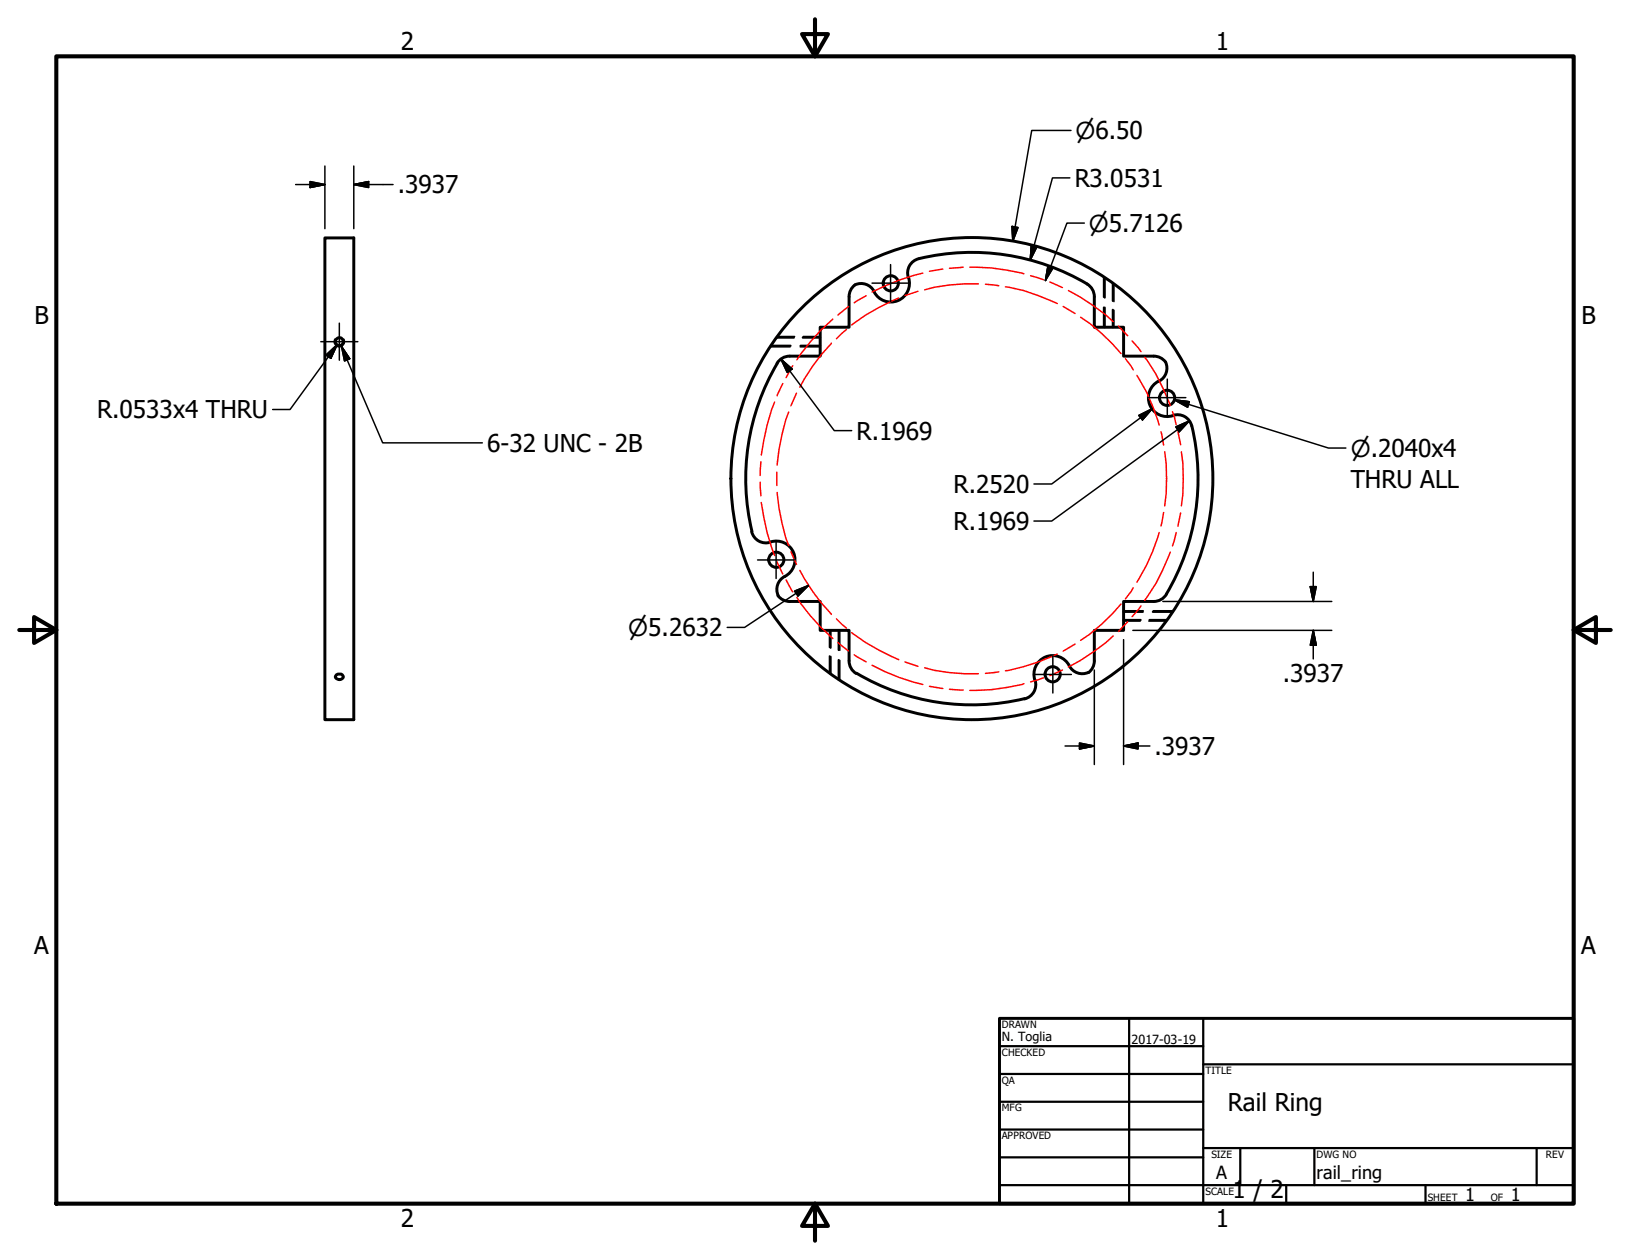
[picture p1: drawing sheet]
<svg xmlns="http://www.w3.org/2000/svg" width="279mm" height="216mm" viewBox="0 0 279 216" stroke-linecap="round" stroke-linejoin="round" font-family="sans-serif">
<!-- layer: Visible (ANSI) -->
<g fill="none" stroke="#000" stroke-width=".51">
<path d="M55.7 40.8h4.9v82.5h-4.9zM145.5 50.9v5.2h-4.9v4.9h-5.2a2.51 2.51 0 0 0-2.2 1.3M146.5 48.8a2.51 2.51 0 0 0-1 2M146.5 48.8a2.51 2.51 0 0 1 3.3 1.1M155.7 47.6a3.2 3.2 0 0 1-1.8 3.9 3.2 3.2 0 0 1-4.1-1.5M157.5 44.3a2.51 2.51 0 0 0-1.8 3.2M157.6 44.3a38.3 38.3 0 0 1 29.2 4.7 2.51 2.51 0 0 1 .8 1.8M187.6 50.9v5.2h5v4.9h5.1M133.2 62.2a38.8 38.8 0 0 0-4.3 28.8M197.8 61a2.51 2.51 0 0 1 2 1M198.6 65.3a3.2 3.2 0 0 0-1.5 4.1 3.2 3.2 0 0 0 3.9 1.8M199.8 62a2.51 2.51 0 0 1-1.1 3.3"/>
<path d="M201.1 71.2a2.51 2.51 0 0 1 3.2 1.8 38.6 38.6 0 0 1-4.4 28.8M125.3 82a41.3 41.3 0 0 1 61.2-36.2 41.3 41.3 0 0 1 2.3 71 41.3 41.3 0 0 1-63.4-32l-.1-2.8M128.8 91.1a2.51 2.51 0 0 0 3.3 1.8M132.1 92.9a3.2 3.2 0 0 1 3.9 1.8 3.2 3.2 0 0 1-1.5 4.1 2.49 2.49 0 0 0-1.1 3.3M57.7 115.6l.2-.1a.6 .6 0 0 1 .7 0 .6 .6 0 0 1 .2 .6 .76 .76 0 0 1-1.3-.1zM133.4 102.1a2.51 2.51 0 0 0 2 1M135.4 103.1h5.2v4.9h4.9v5.2M145.5 113.3a2.51 2.51 0 0 0 1.3 2.1M146.8 115.4a38.8 38.8 0 0 0 28.8 4.3M177.4 116.5a2.51 2.51 0 0 1-1.8 3.3M187.6 113.3a2.22 2.22 0 0 1-1.8 2.2 2.22 2.22 0 0 1-2.5-1.4 3.2 3.2 0 0 0-4.1-1.5 3.2 3.2 0 0 0-1.8 3.9M197.7 103.1h-5.1v4.9h-5v5.2"/>
<path d="M199.9 101.8a2.51 2.51 0 0 1-2.1 1.3"/>
<circle cx="58.2" cy="58.6" r=".69"/>
<circle cx="152.7" cy="48.5" r="1.3"/>
<circle cx="200.1" cy="68.2" r="1.3"/>
<circle cx="133.1" cy="95.9" r="1.3"/>
<circle cx="180.4" cy="115.5" r="1.3"/>
</g>
<!-- layer: Hidden (ANSI) -->
<g fill="none" stroke="#000" stroke-width=".38">
<path d="M132.1 59.2h3.4M133.1 57.8h3M137.2 59.2h3.4M137.6 57.8h3M189.4 47.6v3.4M189.4 52.7v3.4M190.8 48.6v3M190.8 53.1v3M142.4 108v3M142.4 112.5v3M143.8 108v3.4M143.8 113.1v3.4"/>
<path d="M192.6 106.2h2.9M192.6 104.8h3.3M197 106.2h3M197.6 104.8h3.4"/>
</g>
<!-- layer: Hidden Narrow (ANSI) -->
<g fill="none" stroke="#000" stroke-width=".25">
<path d="M57.4 58.1a.88 .88 0 0 0 .8 1.3 .88 .88 0 0 0 .7-1.3M132 59.4h3.4M133.3 57.7h2.9M137.2 59.4h3.4M137.7 57.7h2.9M189.2 47.5v3.4M189.2 52.6v3.5M190.9 48.8v2.9M190.9 53.1v3M142.2 108v2.9M142.2 112.4v2.9M144 108v3.4"/>
<path d="M144 113.2v3.4M192.6 106.4h2.9M192.6 104.6h3.4M196.9 106.4h2.9M197.7 104.6h3.4"/>
</g>
<!-- layer: Border (ANSI) -->
<path d="M9.7 9.7h260v196.5h-260zM139.7 3.3v6.4l-2.2-3.9h4.4l-2.2 3.9M3.3 107.9h6.4l-3.9-2.2v4.5l3.9-2.3M269.7 107.9l3.9 2.3v-4.5l-3.9 2.2h6.4M139.7 206.2l2.2 3.9h-4.4l2.2-3.9v6.4" fill="none" stroke="#000" stroke-width=".7"/>
<!-- layer: Title (ANSI) -->
<g fill="none" stroke="#000" stroke-width=".38">
<path d="M171.3 179.3h34.9M193.5 174.5v31.7M206.2 174.5v31.7M171.3 184h34.9M171.3 188.8h34.9M171.3 193.5h34.9M171.3 198.3h34.9M206.2 196.7h63.5M206.2 182.4h63.5M212.6 196.7v6.4M225.3 196.7v6.4M263.4 196.7v6.4"/>
<path d="M171.3 203.1h98.4M220.5 203.1v3.1M244.3 203.1v3.1"/>
</g>
<path d="M171.3 174.5h98.4v31.7h-98.4z" fill="none" stroke="#000" stroke-width=".51"/>
<!-- layer: Sketch Geometry (ANSI) -->
<g fill="none" stroke="#f00" stroke-width=".25">
<path d="M142.5 58.8a34.8 34.8 0 0 0-5.4 7.6M142.7 54.7a34.4 34.4 0 0 0-6.1 7M145.1 56.5l-1.7 1.5M145.5 52.5l-1.9 1.5M148.5 50.7l-2.1 1.2M154.1 51.1a37.8 37.8 0 0 0-8.1 4.6M157.4 49.9l-2.3 .7M158.2 46.8a37.4 37.4 0 0 0-8.7 3.2M161.6 46.1l-2.3 .4M165.1 45.8l-2.3 .2M166.2 45.8a32.2 32.2 0 0 1 9.3 1.1M167.7 48.6a30.4 30.4 0 0 0-9.2 1.1"/>
<path d="M168.9 48.7l2.3 .3M172.3 49.1a28.3 28.3 0 0 1 8.9 2.9M176.7 47.2l2.2 .7M180 48.3l2.1 1M182.2 52.5l2.1 1.2M183.1 49.8a36.1 36.1 0 0 1 7.7 5.3M185.2 54.4a31.3 31.3 0 0 1 7 6.2M191.7 55.9l1.6 1.6M194.1 58.4l1.5 1.9M130.4 79.1l-.1 2.4M132.8 68.9a37.8 37.8 0 0 0-2.3 9.1M134.2 65.7l-1 2.1"/>
<path d="M135.2 70.6a34.2 34.2 0 0 0-2 9.1M135.9 62.7l-1.2 2M136.5 67.4l-.9 2.1M192.9 61.5l1.3 1.9M194.9 64.3a29.4 29.4 0 0 1 3.8 8.5M196.2 61.2a29.7 29.7 0 0 1 4.4 8.3M199 74l.5 2.3M199.6 77.4a34 34 0 0 1 0 9.3M201 70.5l.6 2.3M201.9 73.9l.5 2.3M202.5 77.4a34 34 0 0 1 0 9.3M130.3 82.6l.1 2.4"/>
<path d="M130.5 86.1a37.8 37.8 0 0 0 2.3 9.1M133.2 80.9v2.3M133.2 96.3l1 2.1M133.2 84.4a33.6 33.6 0 0 0 2 9.1M134.7 99.4l1.2 2M135.6 94.6l.9 2.1M137.1 97.7a34.5 34.5 0 0 0 5.4 7.6M198.7 91.2a33.4 33.4 0 0 1-3.8 8.6M199.5 87.8l-.5 2.3M200.6 94.6a35.8 35.8 0 0 1-4.4 8.3M201.6 91.2l-.6 2.3M202.4 87.9l-.5 2.3"/>
<path d="M136.6 102.4a32.7 32.7 0 0 0 6.1 7M143.4 106l1.7 1.6M143.6 110.1l1.9 1.5M146 108.4a33.2 33.2 0 0 0 8.1 4.6M146.4 112.2l2.1 1.2M149.5 114a34.3 34.3 0 0 0 8.7 3.3M155.1 113.4l2.3 .8M158.5 114.4a30.3 30.3 0 0 0 9.2 1M159.3 117.6l2.3 .4M162.8 118.1l2.3 .1M171.2 115.1l-2.3 .3M175.5 117.2a34.9 34.9 0 0 1-9.3 1.1"/>
<path d="M178.9 116.1l-2.2 .7M181.2 112.1a34.7 34.7 0 0 1-8.9 2.8M182.1 114.8l-2.1 1M184.3 110.4l-2.1 1.2M190.8 109a36.1 36.1 0 0 1-7.7 5.3M192.2 103.5a31.3 31.3 0 0 1-7 6.2M193.3 106.6l-1.6 1.6M194.2 100.7l-1.3 1.9M195.6 103.8l-1.5 1.9"/>
</g>
<!-- layer: Dimension (ANSI) -->
<g fill="none" stroke="#000" stroke-width=".25">
<path d="M50.7 31.6h5M53.1 31.1l2.6 .5-2.6 .5zM55.7 28.4v10.8M60.6 31.6l2.6-.5v1zM60.6 31.6h6.8M60.6 28.4v10.8M173.5 38.8l1 .2-.9 2.3zM183.4 30.5h-3l-3.8 14.1M183.6 22.4h-6.8l-3.2 18.9M185.9 38.2h-3l-3.7 9.9M57.8 59.1l-8.1 11.1h-3M176.8 42l.9 .3-1.1 2.3z"/>
<path d="M179.6 45.5l.9 .3-1.3 2.3zM55.9 60.8l1.9-1.7-1.1 2.3zM133.9 61.5l1.9 1.7-.9 .6zM133.9 61.5l9.1 12.3h3M195.2 71.2l2.3-1.2-1.7 1.9zM197.5 70l-17.2 12.9h-3.1M201.3 68.5l2.5 .3-.2 1zM201.3 68.5l26.4 8.3h3M201.5 73.2l2.3-1.1-1.7 1.9zM203.8 72.1l-23.5 17.2h-3.1M225.1 98v5.1M136.2 101.3l2.4-1-1.8 1.8z"/>
<path d="M138.6 100.3l-11 7.2h-2.9M187.6 114.8v16.2M192.6 109.6v21.4M194.2 108h34.1M199.3 103.1h29M224.6 100.5h1l-.5 2.6zM225.1 108l.5 2.6h-1zM225.1 108v4.9M182.6 127.8h5M185 127.3l2.6 .5-2.6 .5zM192.6 127.8l2.5-.5v1zM192.6 127.8h4.5"/>
</g>
<g fill="#000" stroke="#000" stroke-width=".25">
<path d="M53.1 32.1l2.6-.5zM53.1 31.1l2.6 .5-2.6 .5zM60.6 31.6l2.6-.5zM60.6 31.6l2.6-.5v1zM173.5 38.8l.1 2.5zM173.5 38.8l1 .2-.9 2.3zM176.8 42l-.2 2.6zM176.8 42l.9 .3-1.1 2.3zM179.6 45.5l-.4 2.6zM179.6 45.5l.9 .3-1.3 2.3zM57.8 59.1l-1.1 2.3zM55.9 60.8l1.9-1.7-1.1 2.3z"/>
<path d="M133.9 61.5l1.9 1.7zM133.9 61.5l1.9 1.7-.9 .6zM197.5 70l-1.7 1.9zM195.2 71.2l2.3-1.2-1.7 1.9zM203.8 72.1l-1.7 1.9zM201.5 73.2l2.3-1.1-1.7 1.9zM201.3 68.5l2.5 .3zM201.3 68.5l2.5 .3-.2 1zM138.6 100.3l-1.8 1.8zM136.2 101.3l2.4-1-1.8 1.8zM224.6 100.5l.5 2.6zM224.6 100.5h1l-.5 2.6z"/>
<path d="M225.1 108l.5 2.6zM225.1 108l.5 2.6h-1zM185 128.3l2.6-.5zM185 127.3l2.6 .5-2.6 .5zM192.6 127.8l2.5-.5zM192.6 127.8l2.5-.5v1z"/>
</g>
<!-- layer: Center Mark (ANSI) -->
<path d="M55 58.5h6.3M58.2 55.4v6.3M149.5 48.5h6.3M152.7 45.3v6.4M196.9 68.1h6.4M200.1 65v6.3M129.9 95.9h6.3M133 92.8v6.3M177.3 115.6h6.3M180.5 112.4v6.3" fill="none" stroke="#000" stroke-width=".25"/>
<!-- layer: Symbol (ANSI) -->
<path d="M58.5 59.4l1.4 2.1-.8 .3zM58.5 59.4l7.1 16.5h17.1" fill="none" stroke="#000" stroke-width=".25"/>
<path d="M58.5 59.4l1.4 2.1zM58.5 59.4l1.4 2.1-.8 .3z" fill="#000" stroke="#000" stroke-width=".25"/>
<g font-size="4.2">
<text x="68.7" y="8.6">2</text>
<text x="208.4" y="8.6">1</text>
<text x="68.2" y="33.1">.3937</text>
<text x="184.2" y="32">R3.0531</text>
<text x="5.9" y="55.5">B</text>
<text x="271.1" y="55.5">B</text>
<text x="16.6" y="71.7">R.0533x4 THRU</text>
<text x="83.5" y="77.4">6-32 UNC - 2B</text>
<text x="146.8" y="75.3">R.1969</text>
<text x="231.5" y="83.6">THRU ALL</text>
<text x="163.4" y="84.5">R.2520</text>
<text x="163.4" y="90.8">R.1969</text>
<text x="219.9" y="116.8">.3937</text>
<text x="197.9" y="129.3">.3937</text>
<text x="5.8" y="163.4">A</text>
<text x="271" y="163.4">A</text>
<text x="210.4" y="190.4">Rail Ring</text>
<text x="211.3" y="205.2">1 / 2</text>
<text x="68.7" y="210.3">2</text>
<text x="208.4" y="210.3">1</text>
</g>
<g font-size="4">
<text x="184.3" y="23.8">⌀6.50</text>
<text x="186.6" y="39.7">⌀5.7126</text>
<text x="231.5" y="78.2">⌀.2040x4</text>
<text x="107.7" y="109">⌀5.2632</text>
</g>
<g font-size="3.1">
<text x="208.5" y="202">A</text>
<text x="225.7" y="202.1">rail_ring</text>
<text x="251.1" y="205.9">1</text>
<text x="259" y="205.9">1</text>
</g>
<g font-size="2.2">
<text x="171.7" y="178.4">N. Toglia</text>
<text x="193.9" y="178.8">2017-03-19</text>
</g>
<g font-size="1.7">
<text x="171.7" y="176.1">DRAWN</text>
<text x="171.7" y="180.9">CHECKED</text>
<text x="171.7" y="185.7">QA</text>
<text x="206.6" y="184">TITLE</text>
<text x="171.7" y="190.4">MFG</text>
<text x="171.7" y="195.2">APPROVED</text>
<text x="207.6" y="198.4">SIZE</text>
<text x="225.7" y="198.4">DWG NO</text>
<text x="265" y="198.4">REV</text>
<text x="206.6" y="204.7">SCALE</text>
<text x="244.7" y="205.9">SHEET</text>
<text x="255.5" y="205.9">OF</text>
</g>
</svg>
